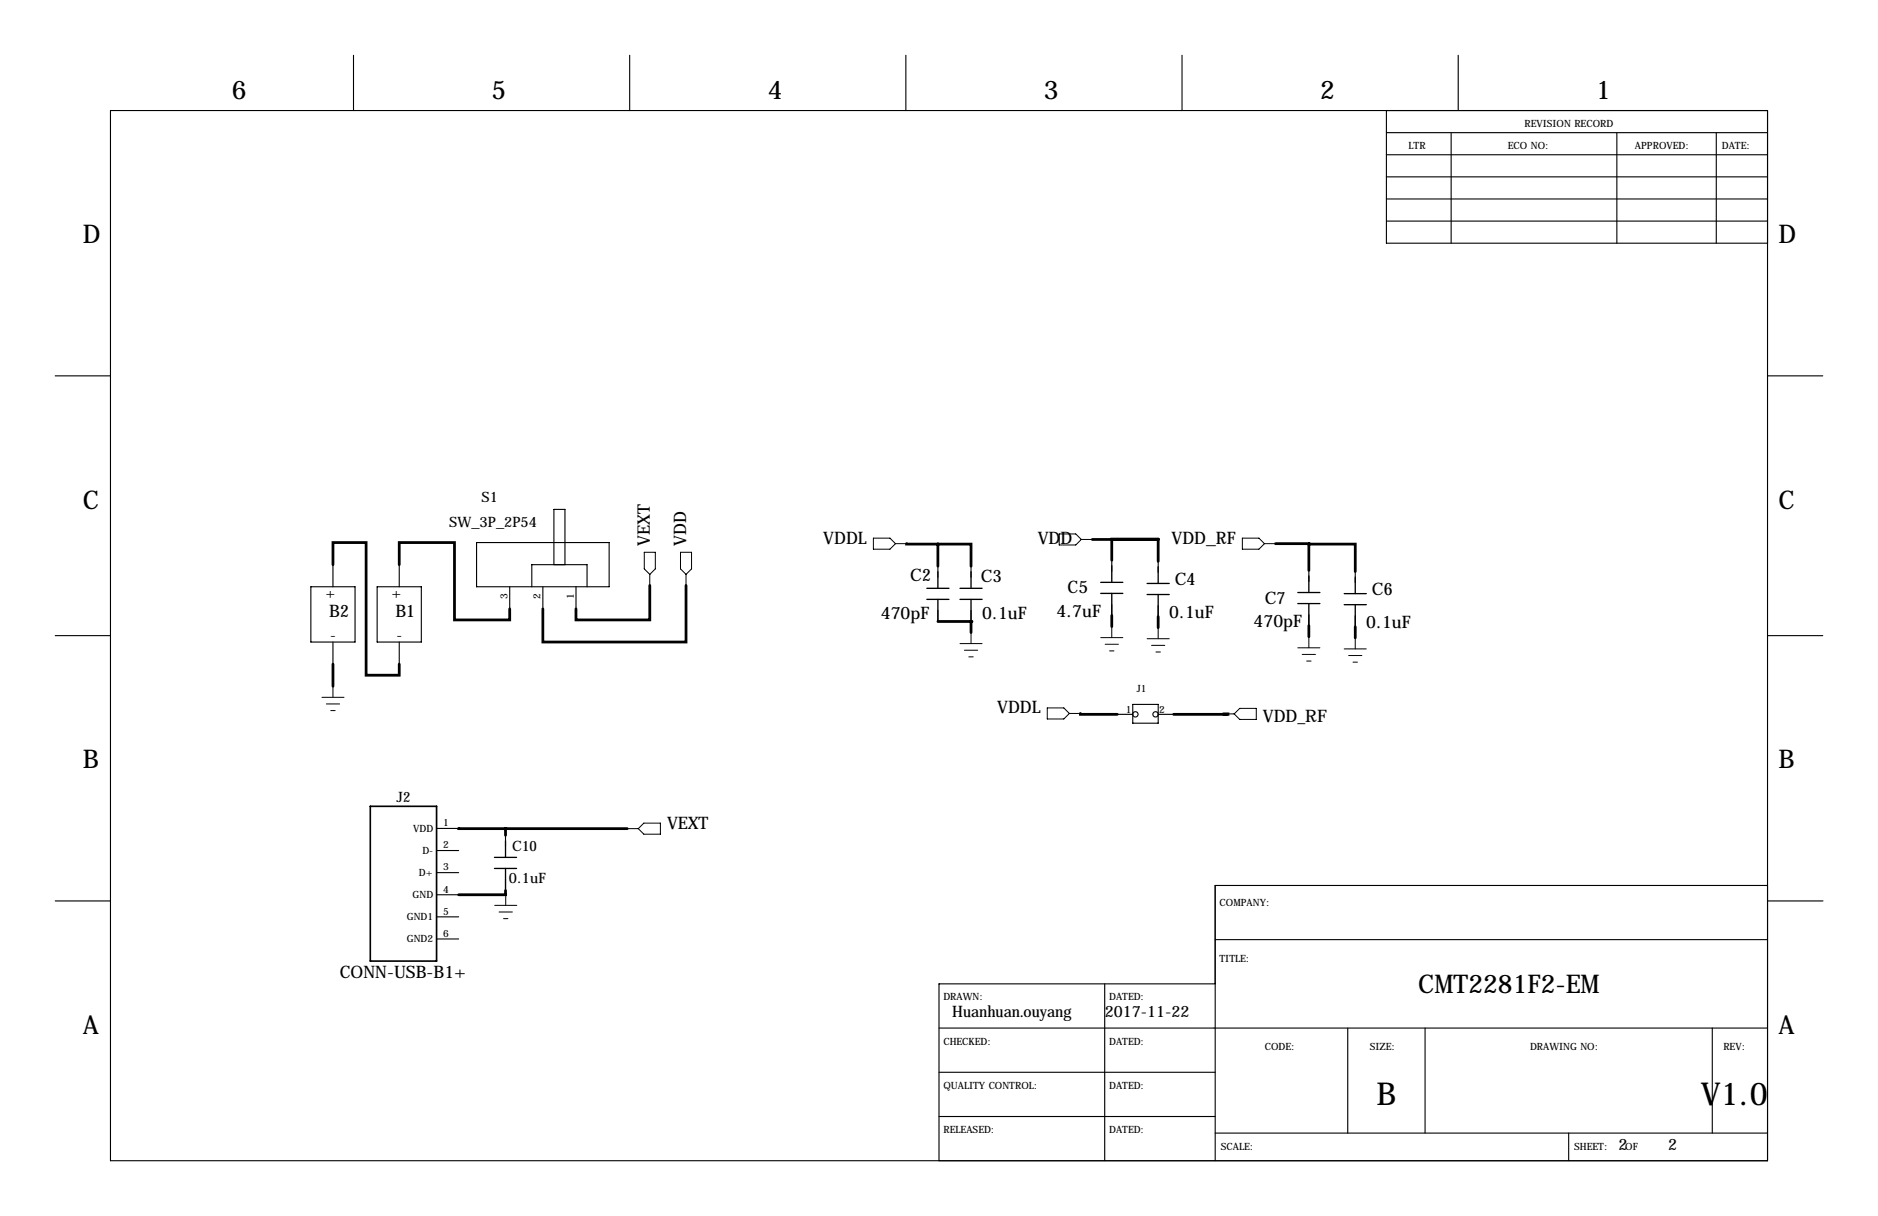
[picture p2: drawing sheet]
<svg xmlns="http://www.w3.org/2000/svg" width="432mm" height="279mm" viewBox="0 0 432 279" stroke-linecap="round" stroke-linejoin="round" font-family="sans-serif">
<g fill="none" stroke="#000" stroke-width=".25">
<path d="M81.3 12.7v12.7M144.8 12.7v12.7M208.3 12.7v12.7M271.8 12.7v12.7M335.3 12.7v12.7M25.4 25.4h381v241.3h-381zM318.8 30.5h87.6M318.8 35.6h87.6M318.8 25.4v30.5h87.6M333.7 30.5v25.4M371.8 30.5v25.4M394.6 30.5v25.4"/>
<path d="M318.8 45.7h87.6M318.8 50.8h87.6M318.8 40.6h87.6M12.7 86.4h12.7M406.4 86.4h12.7M71.5 134.8h10.1v12.7h-10.1zM76.6 129.7v5.1M86.7 134.8h10.2v12.7h-10.2zM91.8 129.7v5.1M109.6 124.7h30.5v10.1h-30.5zM117.2 134.8v5.1M122.3 134.8v-5.1h12.7v5.1"/>
<path d="M124.8 134.8v5.1M127.4 129.7v-12.7h2.5v12.7M132.4 134.8v5.1M215.6 130.1v2.5M223.3 130.1v2.5M255.6 128.7v2.6M255.6 138.9v2.5M266.3 129v2.5M266.3 139.1v2.6M300.9 131.1v2.5M311.6 131.3v2.6M12.7 146h12.7"/>
<path d="M76.6 147.5v5.1M91.8 147.5v5.1M215.6 140.3v2.5M223.3 140.3v2.5M300.9 141.2v2.6M311.6 141.5v2.5M406.4 146h12.7M256.9 164.1h3.6M260.5 161.8h5.8v4.4h-5.8zM266.3 164.1h3.5M100.4 190.3h5.1M100.4 195.4h5.1"/>
<path d="M116.2 191.9v2.6M12.7 207h12.7M100.4 200.5h5.1M100.4 205.6h5.1M100.4 210.7h5.1M100.4 215.7h5.1M116.2 202.1v2.5M279.4 215.9h127M406.4 203.5h-127v63.2M406.5 207h12.7M215.9 236.2h190.5M254 226.1v40.6"/>
<path d="M279.4 226.1h-63.5v40.6M309.9 236.2v24.1M327.7 236.2v24.1M393.7 236.2v24.1M215.9 246.4h63.5M215.9 256.5h63.5M279.4 260.3h127M360.7 260.3v6.4"/>
<circle cx="261.1" cy="164.1" r=".61"/>
<circle cx="265.7" cy="164.1" r=".61"/>
</g>
<g fill="none" stroke="#000" stroke-width=".3">
<path d="M213.1 135.2h5.1M213.1 137.7h5.1M215.6 131.4v3.8M215.6 137.7v5.1M220.7 135.2h5.1M220.7 137.7h5.1M223.3 131.4v3.8M223.3 137.7v5.1M253.1 133.8h5.1M253.1 136.3h5.1M255.6 130v3.8M255.6 136.3v5.1"/>
<path d="M263.8 134.1h5M263.8 136.6h5M266.3 130.3v3.8M266.3 136.6v5.1M298.4 136.1h5.1M298.4 138.7h5.1M300.9 132.3v3.8M300.9 138.7v5.1M309.1 136.4h5M309.1 138.9h5M311.6 132.6v3.8M311.6 138.9v5.1"/>
<path d="M113.7 197h5.1M113.7 199.5h5.1M116.2 193.2v3.8M116.2 199.5v5.1"/>
</g>
<path d="M85.1 185.3h15.3v35.5h-15.3z" fill="none" stroke="#000" stroke-width=".38"/>
<g fill="none" stroke="#000" stroke-width=".23">
<path d="M148.1 126.9h2.6v3.8l-1.3 1.3-1.3-1.3zM149.4 132v2.5M156.5 126.9h2.5v3.8l-1.3 1.3-1.2-1.3zM157.7 132v2.5M200.8 123.6h3.8l1.3 1.3-1.3 1.3h-3.8zM205.9 124.9h2.5M243.5 122.7h3.8l1.3 1.3-1.3 1.2h-3.8zM248.6 124h2.6M285.6 123.6h3.9l1.2 1.3-1.2 1.3h-3.9zM290.7 124.9h2.6M76.6 157.7v2.5M220.7 147.9h5.1"/>
<path d="M221.7 149.4h3.1M222.8 150.9h1M223.3 145.3v2.6M253.1 146.5h5.1M254.1 148h3M255.1 149.6h1M255.6 144v2.5M263.8 146.8h5M264.8 148.3h3M265.8 149.8h1M266.3 144.2v2.6M298.4 148.8h5.1"/>
<path d="M299.4 150.4h3.1M300.4 151.9h1M300.9 146.3v2.5M309.1 149.1h5M310.1 150.6h3M311.1 152.1h1M311.6 146.6v2.5M74 160.2h5.1M75 161.7h3.1M76 163.3h1.1M240.8 162.7h3.8l1.3 1.2-1.3 1.3h-3.8zM245.9 163.9h2.5"/>
<path d="M281.2 164h2.6M283.8 164l1.2-1.2h3.8v2.5h-3.8zM144.2 190.4h2.6M146.8 190.4l1.2-1.3h3.8v2.6h-3.8zM113.7 208h5.1M114.8 209.5h3M115.8 211.1h1M116.3 205.5v2.5"/>
</g>
<g fill="none" stroke="#000" stroke-width=".63">
<path d="M76.6 129.7v-5h7.6v30.4h7.6v-2.5M91.8 129.7v-5h12.7v17.7h12.7v-2.5M149.4 134.5v7.9h-17v-2.5M157.7 134.5v13h-32.9v-7.6M208.4 124.9l7.2 .1M215.6 125h7.7v5.1M215.6 125v5.1M266.3 123.9l-15.1 .1M266.3 123.9h-10.7v4.8M266.3 123.9v5.1M293.3 124.9l7.6 .1M300.9 125h10.7v6.3"/>
<path d="M300.9 125v6.1M76.6 152.6v5.1M215.6 142.8h7.7M223.3 142.8h.1M223.3 142.8v2.5M255.6 141.4v2.6M266.3 141.7v2.5M300.9 143.8v2.5M311.6 144v2.6M248.4 163.9v.2h8.5M281.2 164l1.1 .1h-12.5M105.5 190.3l10.8 .1"/>
<path d="M116.3 190.4l-.1 1.5M116.3 190.4h27.9M116.2 205.5l-10.7 .1M116.2 204.6v.9M116.2 205.5h.1"/>
</g>
<path d="M223.2 142.8a.05 .05 0 0 0 .1 0 .05 .05 0 0 0-.1 0zM300.9 125a.05 .05 0 0 0 .1 0 .05 .05 0 0 0-.1 0zM215.6 125a.05 .05 0 0 0 .1 0 .05 .05 0 0 0-.1 0zM116.3 190.4a.05 .05 0 0 0 .1 0 .05 .05 0 0 0-.1 0zM116.2 205.5a.05 .05 0 0 0 .1 0 .05 .05 0 0 0-.1 0z" fill="#000" stroke="#000" stroke-width=".63"/>
<g font-size="7.3">
<text x="316.5" y="254">B</text>
<text x="391.1" y="254">V1.0</text>
</g>
<g font-size="5.9">
<text x="53.3" y="22.9">6</text>
<text x="113" y="22.9">5</text>
<text x="176.5" y="22.9">4</text>
<text x="240" y="22.9">3</text>
<text x="303.5" y="22.9">2</text>
<text x="367" y="22.9">1</text>
<text x="19" y="55.9">D</text>
<text x="408.9" y="55.9">D</text>
<text x="19" y="116.8">C</text>
<text x="408.9" y="116.8">C</text>
<text x="19" y="176.5">B</text>
<text x="408.9" y="176.5">B</text>
<text x="326.1" y="228.1">CMT2281F2-EM</text>
<text x="19" y="237.5">A</text>
<text x="408.9" y="237.5">A</text>
</g>
<g font-size="4">
<text x="149.4" y="125.4" transform="rotate(-90 149.4 125.4)">VEXT</text>
<text x="157.7" y="125.4" transform="rotate(-90 157.7 125.4)">VDD</text>
<text x="189.3" y="124.9">VDDL</text>
<text x="238.6" y="125">VDD</text>
<text x="269.4" y="124.9">VDD_RF</text>
<text x="209.3" y="133.6">C2</text>
<text x="225.6" y="133.7">C3</text>
<text x="245.5" y="136.3">C5</text>
<text x="270.1" y="134.3">C4</text>
<text x="315.4" y="136.7">C6</text>
<text x="75.7" y="141.7">B2</text>
<text x="90.9" y="141.7">B1</text>
<text x="202.5" y="142.3">470pF</text>
<text x="225.9" y="142.1">0.1uF</text>
<text x="242.9" y="141.7">4.7uF</text>
<text x="268.8" y="141.9">0.1uF</text>
<text x="288.2" y="144">470pF</text>
<text x="290.8" y="138.7">C7</text>
<text x="314.1" y="144.3">0.1uF</text>
<text x="229.3" y="163.9">VDDL</text>
<text x="290.4" y="165.9">VDD_RF</text>
<text x="153.4" y="190.4">VEXT</text>
<text x="78.1" y="224.6">CONN-USB-B1+</text>
</g>
<g font-size="3.6">
<text x="218.9" y="233.6">Huanhuan.ouyang</text>
<text x="254" y="233.7">2017-11-22</text>
<text x="372.1" y="264.2">2</text>
<text x="383.5" y="264.2">2</text>
</g>
<g font-size="3.3">
<text x="110.7" y="115.3">S1</text>
<text x="103.3" y="121.1">SW_3P_2P54</text>
<text x="74.8" y="137.5">+</text>
<text x="90.1" y="137.5">+</text>
<text x="75.9" y="147">-</text>
<text x="91.2" y="147">-</text>
<text x="91.2" y="184.3">J2</text>
<text x="117.8" y="195.5">C10</text>
<text x="117" y="202.9">0.1uF</text>
</g>
<g font-size="2.3">
<text x="350.5" y="29.2">REVISION RECORD</text>
<text x="323.8" y="34.3">LTR</text>
<text x="346.7" y="34.3">ECO NO:</text>
<text x="375.9" y="34.3">APPROVED:</text>
<text x="395.9" y="34.3">DATE:</text>
<text x="116.7" y="137.7" transform="rotate(-90 116.7 137.7)">3</text>
<text x="124.3" y="137.7" transform="rotate(-90 124.3 137.7)">2</text>
<text x="131.9" y="137.7" transform="rotate(-90 131.9 137.7)">1</text>
<text x="261.4" y="159.1">J1</text>
<text x="258.9" y="163.8">1</text>
<text x="266.5" y="163.8">2</text>
<text x="95" y="191.2">VDD</text>
<text x="101.9" y="189.8">1</text>
<text x="97.1" y="196.2">D-</text>
<text x="101.9" y="194.9">2</text>
<text x="96.3" y="201.3">D+</text>
<text x="101.9" y="200">3</text>
<text x="94.9" y="206.4">GND</text>
<text x="101.9" y="205.1">4</text>
<text x="280.4" y="208.3">COMPANY:</text>
<text x="93.6" y="211.5">GND1</text>
<text x="101.9" y="210.2">5</text>
<text x="101.9" y="215.2">6</text>
<text x="93.6" y="216.6">GND2</text>
<text x="280.4" y="221">TITLE:</text>
<text x="216.9" y="229.9">DRAWN:</text>
<text x="255" y="229.9">DATED:</text>
<text x="216.9" y="240">CHECKED:</text>
<text x="255" y="240">DATED:</text>
<text x="290.8" y="241.3">CODE:</text>
<text x="315" y="241.3">SIZE:</text>
<text x="351.8" y="241.3">DRAWING NO:</text>
<text x="396.2" y="241.3">REV:</text>
<text x="216.9" y="250.2">QUALITY CONTROL:</text>
<text x="255" y="250.2">DATED:</text>
<text x="216.9" y="260.3">RELEASED:</text>
<text x="255" y="260.3">DATED:</text>
<text x="280.7" y="264.2">SCALE:</text>
<text x="361.9" y="264.2">SHEET:</text>
<text x="373.7" y="264.2">OF</text>
</g>
</svg>
